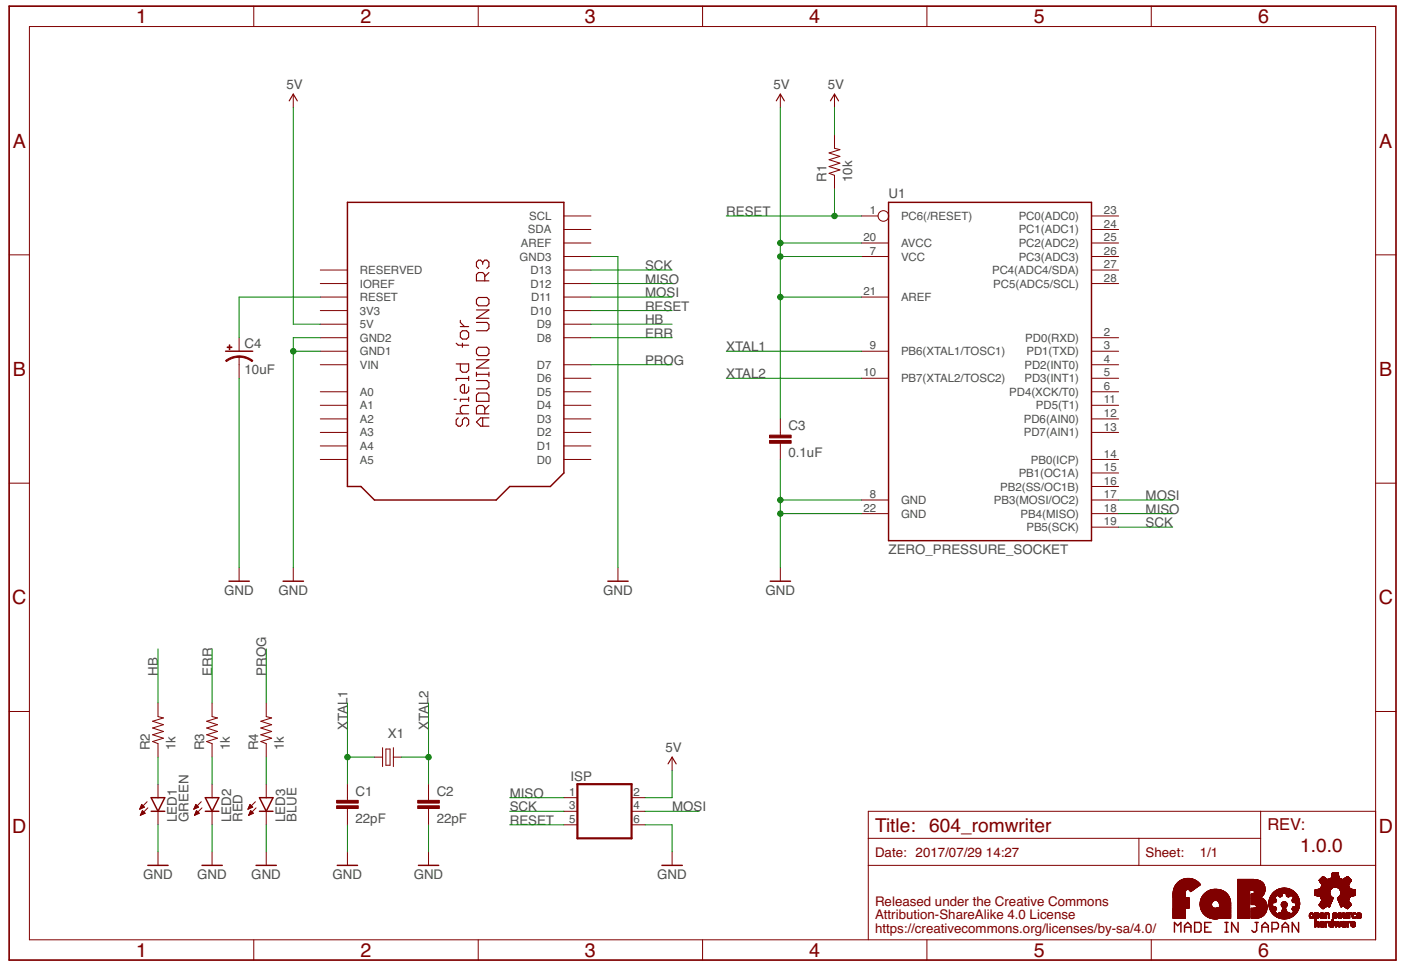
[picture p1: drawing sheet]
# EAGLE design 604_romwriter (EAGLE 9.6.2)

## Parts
C1  22pF  CAP-PTH-SMALL  [CAP-PTH-SMALL]
C2  22pF  CAP-PTH-SMALL  [CAP-PTH-SMALL]
C3  0.1uF  CAP-PTH-SMALL  [CAP-PTH-SMALL]
C4  10uF  CAP_POL-AXL-5MM  [CAP-POL-AXL-5MM]
ISP  PINHEAD_2X3  [PIN_2X3]
LED1  GREEN  LED-5MM  [LED-5MM]
LED2  RED  LED-5MM  [LED-5MM]
LED3  BLUE  LED-5MM  [LED-5MM]
LOGO1  LOGO_FABO-M  [LOGO_FABO_M]
R1  10k  RES-PTH-REGULAR  [RES-AXL-REGULAR]
R2  1k  RES-PTH-REGULAR  [RES-AXL-REGULAR]
R3  1k  RES-PTH-REGULAR  [RES-AXL-REGULAR]
R4  1k  RES-PTH-REGULAR  [RES-AXL-REGULAR]
U1  ZERO_PRESSURE_SOCKET  ATMEGA328P-PUZERO_PRESSURE_SOCKET  [ZERO_PRESSURE_SOCKET_DIL28]
U2  ARDUINO_UNO_R3_SHIELD-NOLABEL  [ARDUINO_UNO_R3_NOLABEL]
U$2  LOGO_OSHW-T_M  [LOGO_OSHW_T_MS]
X1  CRYSTAL  [RESONATOR_PTH]

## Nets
5V: C3.1 ISP.2 R1.P$2 U1.7(VCC) U1.20(AVCC) U1.21(AREF) U2.5V
ERR: R3.P$2 U2.D8
GND: C1.2 C2.2 C3.2 C4.- ISP.6 LED1.K(C) LED2.K(C) LED3.K(C) U1.8(GND) U1.22(GND) U2.GND1 U2.GND2 U2.GND3
HB: R2.P$2 U2.D9
MISO: ISP.1 U1.18(PB4(MISO)) U2.D12
MOSI: ISP.4 U1.17(PB3(MOSI/OC2)) U2.D11
N$1: C4.+ U2.RESET
N$6: LED1.A R2.P$1
N$8: LED2.A R3.P$1
N$10: LED3.A R4.P$1
PROG: R4.P$2 U2.D7
RESET: ISP.5 R1.P$1 U1.1(PC6(/RESET)) U2.D10
SCK: ISP.3 U1.19(PB5(SCK)) U2.D13
XTAL1: C1.1 U1.9(PB6(XTAL1/TOSC1)) X1.1
XTAL2: C2.1 U1.10(PB7(XTAL2/TOSC2)) X1.2
Unconnected: U1.2(PD0(RXD)) U1.3(PD1(TXD)) U1.4(PD2(INT0)) U1.5(PD3(INT1)) U1.6(PD4(XCK/T0)) U1.11(PD5(T1)) U1.12(PD6(AIN0)) U1.13(PD7(AIN1)) U1.14(PB0(ICP)) U1.15(PB1(OC1A)) U1.16(PB2(SS/OC1B)) U1.23(PC0(ADC0)) U1.24(PC1(ADC1)) U1.25(PC2(ADC2)) U1.26(PC3(ADC3)) U1.27(PC4(ADC4/SDA)) U1.28(PC5(ADC5/SCL)) U2.A0 U2.A1 U2.A2 U2.A3 U2.A4 U2.A5 U2.AREF U2.D0 U2.D1 U2.D2 U2.D3 U2.D4 U2.D5 U2.D6 U2.IOREF U2.RESERVED U2.SCL U2.SDA

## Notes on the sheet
- 1.0.0

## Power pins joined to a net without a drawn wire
3V3: U2.3V3
VIN: U2.VIN
